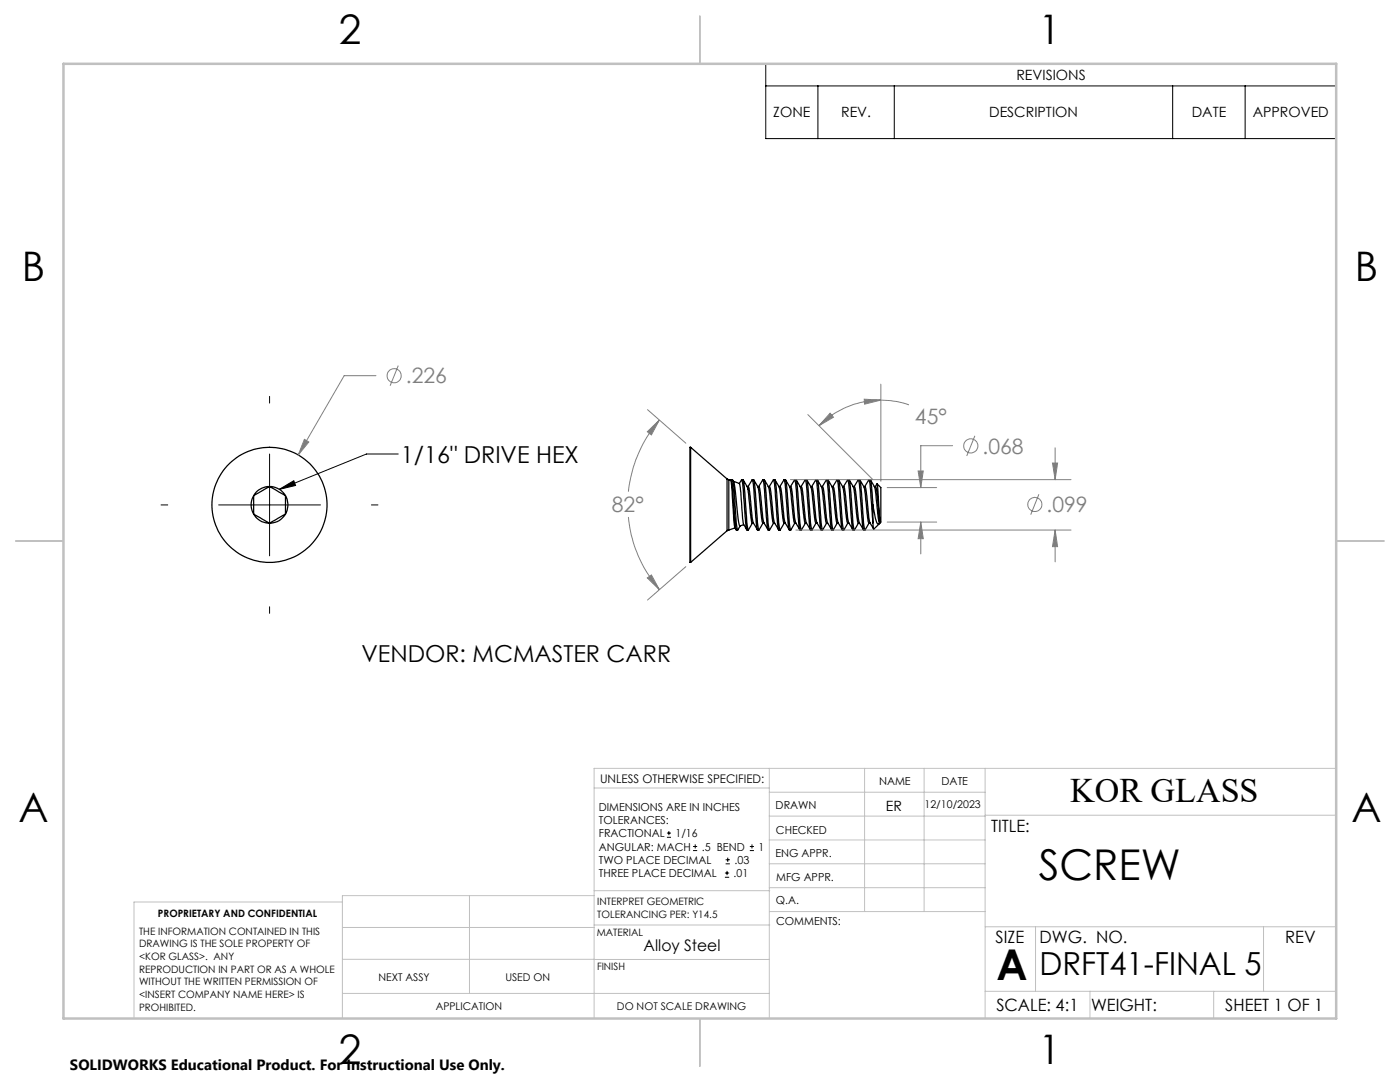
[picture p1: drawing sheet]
<svg xmlns="http://www.w3.org/2000/svg" width="279mm" height="216mm" viewBox="0 0 279 216" stroke-linecap="round" stroke-linejoin="round" font-family="sans-serif">
<g fill="none" stroke="#000" stroke-width=".25">
<path d="M50.6 98.9v3.7M50.6 98.9a3.7 3.7 0 0 0 0 3.7M53.8 97.1l-3.2 1.8M53.8 97.1a3.7 3.7 0 0 0-3.2 1.8M53.8 97.1l3.2 1.8M53.8 97.1a3.7 3.7 0 0 1 3.2 1.8M57 98.9a3.7 3.7 0 0 1 0 3.7M57 98.9v3.7M137.8 89.3v22.9M137.8 89.3h-.1v22.9h.1M137.8 89.3l7.3 6.3M145.1 95.6l.4 .1"/>
<path d="M145.1 95.6v10.3M145.5 95.7v10.1M145.5 95.7l.3 .1M145.9 95.7h.3l.1 .5 .6 8.1 .3 1.5 .5-.8M146.2 95.7a8.8 8.8 0 0 1 .7 3.7l.2 2.3a8.7 8.7 0 0 0 .6 3.3l.7-.3M146.4 96l1.2 .5 .5 5.1a7.8 7.8 0 0 0 .5 3.4l.4 .7M147.5 96.5l.5-.8 .3 1.5a61.8 61.8 0 0 0 .8 8.6h.2M148 95.7h.3l.1 .5 .6 8.1 .3 1.5 .8-1.4M148.3 95.7l1 1.8M149 97l.3 .1M149.3 97.1l.2 .4 .1 .7 .4 3.7a6.2 6.2 0 0 0 1.1 3.8M149.3 97.5l.6 5.8 .2 1.1"/>
<path d="M149.3 97.1v.4M149.3 97.1l.8-1.4 .3 1.5a61.8 61.8 0 0 0 .8 8.6h.2M150.1 95.7h.3l.2 .5 .6 8.1 .2 1.5 .9-1.4M150.4 95.7a6.8 6.8 0 0 1 1.3 4.5l.3 3.1 .3 1.1M151.2 97.1h.2M151.4 97.1l.9-1.4 .2 1.5a61.8 61.8 0 0 0 .8 8.6h.3M151.4 97.1l.3 1.1 .4 3.7a6.2 6.2 0 0 0 1.1 3.8M152.3 95.7h.2l.2 .5 .6 8.1 .3 1.5 .8-1.4M152.5 95.7a6.8 6.8 0 0 1 1.3 4.5l.3 3.1 .3 1.1M153.3 97.1h.3l.1 .4 .5 4.4a6.2 6.2 0 0 0 1.2 3.8M153.5 97.1l.9-1.4 .2 1.5a61.8 61.8 0 0 0 .8 8.6h.3M154.4 95.7h.2l.2 .5 .6 8.1 .3 1.5 .8-1.4"/>
<path d="M154.7 95.7a6.8 6.8 0 0 1 1.2 4.5l.3 3.1 .3 1.1M155.4 97.1h.3M155.6 97.1l.9-1.4 .2 1.5a61.8 61.8 0 0 0 .9 8.6h.2M155.7 97.1l.3 1.1 .3 3.7a6.2 6.2 0 0 0 1.2 3.8M156.5 95.7h.2l.2 .5 .6 8.1 .3 1.5 .8-1.4M156.8 95.7a6.8 6.8 0 0 1 1.2 4.5l.3 3.1 .3 1.1M157.6 97.1h.2l.2 .4 .4 4.4a6.2 6.2 0 0 0 1.2 3.8M157.8 97.1l.8-1.4 .3 1.5a61.8 61.8 0 0 0 .8 8.6h.2M158.6 95.7h.3l.1 .5 .6 8.1 .3 1.5 .8-1.4M158.9 95.7a6.8 6.8 0 0 1 1.2 4.5l.3 3.1 .3 1.1M159.7 97.1h.2l.2 .4 .4 4.4a6.2 6.2 0 0 0 1.2 3.8M159.9 97.1l.8-1.4 .3 1.5a61.8 61.8 0 0 0 .8 8.6h.2"/>
<path d="M160.7 95.7h.3l.1 .5 .6 8.1 .3 1.5 .8-1.4M161 95.7a6.8 6.8 0 0 1 1.2 4.5l.4 3.1 .2 1.1M161.8 97.1h.2l.2 .4 .5 4.4a6.2 6.2 0 0 0 1.1 3.8M162 97.1l.8-1.4 .3 1.5a61.8 61.8 0 0 0 .8 8.6h.2M162.8 95.7h.3l.2 .5 .6 8.1 .2 1.5 .9-1.4M163.1 95.7a6.8 6.8 0 0 1 1.3 4.5l.3 3.1 .3 1.1M163.9 97.1h.2l.2 .4 .5 4.4a6.2 6.2 0 0 0 1.1 3.8M164.1 97.1l.9-1.4 .2 1.5a61.8 61.8 0 0 0 .8 8.6h.3M165 95.7h.2l.2 .5 .6 8.1 .3 1.5 .8-1.4M165.2 95.7a6.8 6.8 0 0 1 1.3 4.5l.3 3.1 .3 1.1M166 97.1h.3M166.2 97.1l.9-1.4 .2 1.5a61.8 61.8 0 0 0 .8 8.6h.3"/>
<path d="M166.3 97.1l.2 1.1 .4 3.7a6.2 6.2 0 0 0 1.2 3.8M167.1 95.7h.2l.2 .5 .6 8.1 .3 1.5 .8-1.4M167.4 95.7a6.8 6.8 0 0 1 1.2 4.5l.3 3.1 .3 1.1M168.1 97.1h.3l.2 .4 .4 4.4a6.2 6.2 0 0 0 1.2 3.8M168.3 97.1l.9-1.4 .2 1.5a61.8 61.8 0 0 0 .9 8.6h.2M169.2 95.7h.2l.2 .5 .6 8.1 .3 1.5 .8-1.4M169.5 95.7a6.8 6.8 0 0 1 1.2 4.5l.3 3.1 .3 1.1M170.3 97.1h.2M170.5 97.1l.8-1.4 .3 1.5a61.8 61.8 0 0 0 .8 8.6h.2M170.5 97.1l.3 1.1 .3 3.7a6.2 6.2 0 0 0 1.2 3.8M171.3 95.7h.3l.1 .5 .6 8.1 .3 1.5 .8-1.4M171.6 95.7a6.8 6.8 0 0 1 1.2 4.5l.3 3.1 .3 1.1"/>
<path d="M172.4 97.1h.2l.2 .4 .4 4.4a6 6 0 0 0 1.1 3.7M172.6 97.1l.8-1.4 .3 2.1 .5 6.5M173.4 95.7h.3l.1 .5 .4 4.6M173.7 95.7a6.8 6.8 0 0 1 1.2 4.5l.4 3.1 .2 1.1M174.5 97.1h.2l.2 .4 .7 6.2M175 96.6l-.3 .5M175 96.6l.6 7.1M175 96.6l.8 .7v6.9l-.2 .2M50.6 102.6l3.2 1.8M50.6 102.6a3.5 3.5 0 0 0 3.2 1.8M57 102.6l-3.2 1.8M57 102.6a3.5 3.5 0 0 1-3.2 1.8"/>
<path d="M145.1 105.9l-7.3 6.3M145.5 105.8l-.4 .1M146.6 105.2l-.2-1.4-.3-6.6-.3-1.4 .1-.1 .3 1.5a61.8 61.8 0 0 0 .8 8.6h.2M146.6 105.3l.3 .4M146.7 105.3l-1.2 .5M150.1 104.4h.3M152.3 104.4h.2M154.4 104.4h.2M156.5 104.4h.2M158.6 104.4h.3M160.7 104.4h.3M162.8 104.4h.3"/>
<path d="M165 104.4h.2M167.1 104.4h.2M169.2 104.4h.2M171.3 104.4h.3M173.4 104.4h.3M174.2 100.8l.1 .3a7.4 7.4 0 0 0 .9 3.5l.3-.2M174.2 104.3l.1 1.3 1.2-1.1M174.2 100.8v3.5M175.5 104.4h.1M175.6 103.7v.7"/>
<circle cx="53.8" cy="100.7" r="11.5"/>
</g>
<g fill="none" stroke="#808080" stroke-width=".2">
<path d="M75 75h-6.3l-9.2 15.8M79.5 73l-1.6 4M172.5 79.7l3.3 .1-3.3 .8zM175.8 79.8a17.8 17.8 0 0 0-12.4 5.1M175.8 79.8a18.6 18.6 0 0 1 5.6 1M175.8 76.7v19.3M60.7 87.7l.9 .5-2.1 2.6zM129.2 86.1l2.4-2.3-1.6 3zM129.2 81.7l7.7 6.7M131.6 83.8a26.3 26.3 0 0 0-6.2 14.3M157.8 95.7h55.9M161.2 82.7l12.9 12.9"/>
<path d="M165.7 82.4l.6 .9-2.9 1.6zM177.1 97.3h9.8M183.2 94h1.1l-.5 3.3zM190.1 88.9h-6.3v8.4M194.6 87l-1.7 4M207.3 98.6l-1.6 4.1M210 92.4h1.1l-.5 3.3zM210.6 89.4v6.3M125.4 103.2a25.6 25.6 0 0 0 6.2 14.5M129.2 115.3l.8-.6 1.6 3zM136.9 113.1l-7.7 6.6M158.8 105.8h54.9"/>
<path d="M177.1 104.2h9.8M183.8 104.2l.5 3.3h-1.1zM183.8 104.2v6.3M210.6 105.8l.5 3.3h-1.1zM210.6 105.8v6.3"/>
<circle cx="78.7" cy="75" r="1.41"/>
<circle cx="193.7" cy="89" r="1.41"/>
<circle cx="206.5" cy="100.7" r="1.4"/>
</g>
<g fill="none" stroke="#000" stroke-width=".2">
<path d="M152.8 12.7h113.9v15h-113.9zM152.8 17.1h113.9M163.2 17.1v10.6M178.5 17.1v10.6M234 17.1v10.6M248.5 17.1v10.6M53.8 79.1v1.3M53.8 90.6v20.3M55.7 97.6l2.9-1.7 .4 1zM79.5 90.6h-6.4l-17.4 7M32.1 100.8h1.4M43.6 100.8h20.4"/>
<path d="M74.1 100.8h1.3M53.8 121.1v1.3M133.1 167.1h.8M133.1 166.2h.8M133.5 165.8v.9M138.3 169.7h.8M138.3 168.9h.8M138.7 168.5v.8M144.7 175h.8M144.7 174.2h.8M144.8 172.4h.9M144.8 171.6h.9"/>
<path d="M145.1 173.8v.8M145.2 171.1v.9M149.6 169.7h.9M149.6 168.9h.9M150.1 168.5v.8"/>
</g>
<g fill="none" stroke="#c0c0c0" stroke-width=".2">
<path d="M118.6 157.2h34.9M153.5 153.3v49.9M153.5 158.1h43.1M172.5 153.3v28.6M184.4 153.3v28.6M196.6 153.3v49.9M266.7 153.3h-148.1v49.9M68.3 180h-41.6v23.2M93.7 178.7v19.5M118.6 178.7h-50.3v24.5M118.6 177.7h35M153.5 167.6h43.1"/>
<path d="M153.5 162.8h43.1M153.5 172.4h43.1M153.5 177.1h43.1M196.6 162.7h70.1M68.3 198.2h85.2M68.3 191.4l85.2 .1M68.3 185.1h50.3M118.6 184.6h35M153.6 181.9h43M196.6 197.8h70.1M196.6 184.9h70.1M206.7 184.9v12.9"/>
<path d="M217.5 197.8v5.4M242.2 197.8v5.4M252.2 184.9v12.9"/>
</g>
<path d="M139.7 3.2v9.5M3.1 107.9h9.6M266.7 107.9h9.5M139.7 203.2v9.6" fill="none" stroke="#c0c0c0" stroke-width=".25"/>
<path d="M12.7 12.7h254v190.5h-254z" fill="none" stroke="#c0c0c0" stroke-width=".5"/>
<path d="M55.7 97.6l2.9-1.7 .4 1z" fill="#000"/>
<path d="M172.5 79.7l3.3 .1-3.3 .8zM165.7 82.4l.6 .9-2.9 1.6zM183.2 94h1.1l-.5 3.3zM183.8 104.2l.5 3.3h-1.1zM210 92.4h1.1l-.5 3.3zM210.6 105.8l.5 3.3h-1.1zM129.2 86.1l2.4-2.3-1.6 3zM129.2 115.3l.8-.6 1.6 3zM60.7 87.7l-1.2 3.1 2.1-2.6z" fill="#808080"/>
<g font-size="8.5">
<text x="207.3" y="175.5">SCREW</text>
<text x="198.9" y="195.5">A</text>
</g>
<g font-size="8.1">
<text x="67.6" y="8.9">2</text>
<text x="207.3" y="8.9">1</text>
<text x="4.4" y="56.1">B</text>
<text x="270.4" y="56.1">B</text>
<text x="3.7" y="164.1">A</text>
<text x="269.7" y="164.1">A</text>
<text x="67.6" y="212.4">2</text>
<text x="207.3" y="212.4">1</text>
</g>
<text font-size="6.9" x="213.6" y="160.1">KOR GLASS</text>
<text font-size="6.3" x="207.5" y="194.5">DRFT41-FINAL 5</text>
<g font-size="4.7">
<text x="80" y="92.3">1/16&quot; DRIVE HEX</text>
<text x="72.1" y="132">VENDOR: MCMASTER CARR</text>
</g>
<g font-size="4.2" fill="#808080">
<text x="81" y="76.5">.226</text>
<text x="182.6" y="84.6">45°</text>
<text x="196.1" y="90.5">.068</text>
<text x="122.1" y="102.2">82°</text>
<text x="208.9" y="102.2">.099</text>
</g>
<g font-size="3.4">
<text x="197.8" y="166">TITLE:</text>
<text x="198.7" y="188.1">SIZE</text>
<text x="207.5" y="188.1">DWG. NO.</text>
<text x="256.5" y="188.2">REV</text>
<text x="198.8" y="201.7">SCALE: 4:1</text>
<text x="217.7" y="201.8">WEIGHT:</text>
<text x="244.5" y="201.7">SHEET 1 OF 1</text>
</g>
<text font-size="3.2" x="128.5" y="189.8">Alloy Steel</text>
<text font-size="3" x="14" y="213.5">SOLIDWORKS Educational Product. For Instructional Use Only.</text>
<g font-size="2.8">
<text x="202.8" y="16">REVISIONS</text>
<text x="154.3" y="23.4">ZONE</text>
<text x="167.9" y="23.4">REV.</text>
<text x="197.4" y="23.4">DESCRIPTION</text>
<text x="237.8" y="23.4">DATE</text>
<text x="250" y="23.4">APPROVED</text>
<text x="176.8" y="161.7">ER</text>
</g>
<text font-size="2.4" x="119.8" y="156.2">UNLESS OTHERWISE SPECIFIED:</text>
<g font-size="2.2">
<text x="119.5" y="161.8">DIMENSIONS ARE IN INCHES</text>
<text x="154.8" y="161.4">DRAWN</text>
<text x="175.4" y="156.6">NAME</text>
<text x="187.9" y="156.7">DATE</text>
<text x="119.5" y="164.4">TOLERANCES:</text>
<text x="119.5" y="167.1">FRACTIONAL</text>
<text x="134.8" y="167.1">1/16</text>
<text x="154.9" y="166.3">CHECKED</text>
<text x="119.5" y="172.4">TWO PLACE DECIMAL</text>
<text x="119.5" y="169.7">ANGULAR: MACH</text>
<text x="140.1" y="169.7">.5 BEND</text>
<text x="146.6" y="172.4">.03</text>
<text x="151.4" y="169.7">1</text>
<text x="154.8" y="171">ENG APPR.</text>
<text x="119.5" y="175">THREE PLACE DECIMAL</text>
<text x="146.4" y="175">.01</text>
<text x="154.9" y="175.7">MFG APPR.</text>
<text x="154.9" y="180.4">Q.A.</text>
<text x="154.9" y="184.6">COMMENTS:</text>
</g>
<g font-size="2.1">
<text x="184.5" y="161.2">12/10/2023</text>
<text x="75.5" y="195.7">NEXT ASSY</text>
<text x="100.9" y="195.7">USED ON</text>
<text x="86.9" y="201.5">APPLICATION</text>
<text x="123.1" y="201.6">DO NOT SCALE DRAWING</text>
</g>
<g font-size="2">
<text x="31.5" y="182.9">PROPRIETARY AND CONFIDENTIAL</text>
<text x="119.2" y="180.6">INTERPRET GEOMETRIC</text>
<text x="119.2" y="183.1">TOLERANCING PER: Y14.5</text>
<text x="27.8" y="186.5">THE INFORMATION CONTAINED IN THIS</text>
<text x="27.8" y="189">DRAWING IS THE SOLE PROPERTY OF</text>
<text x="27.8" y="191.6">&lt;KOR GLASS&gt;. ANY</text>
<text x="119.1" y="186.7">MATERIAL</text>
<text x="27.8" y="194.1">REPRODUCTION IN PART OR AS A WHOLE</text>
<text x="27.8" y="196.6">WITHOUT THE WRITTEN PERMISSION OF</text>
<text x="119.1" y="193.5">FINISH</text>
<text x="27.8" y="199.1">&lt;INSERT COMPANY NAME HERE&gt; IS</text>
<text x="27.8" y="201.7">PROHIBITED.</text>
</g>
</svg>
